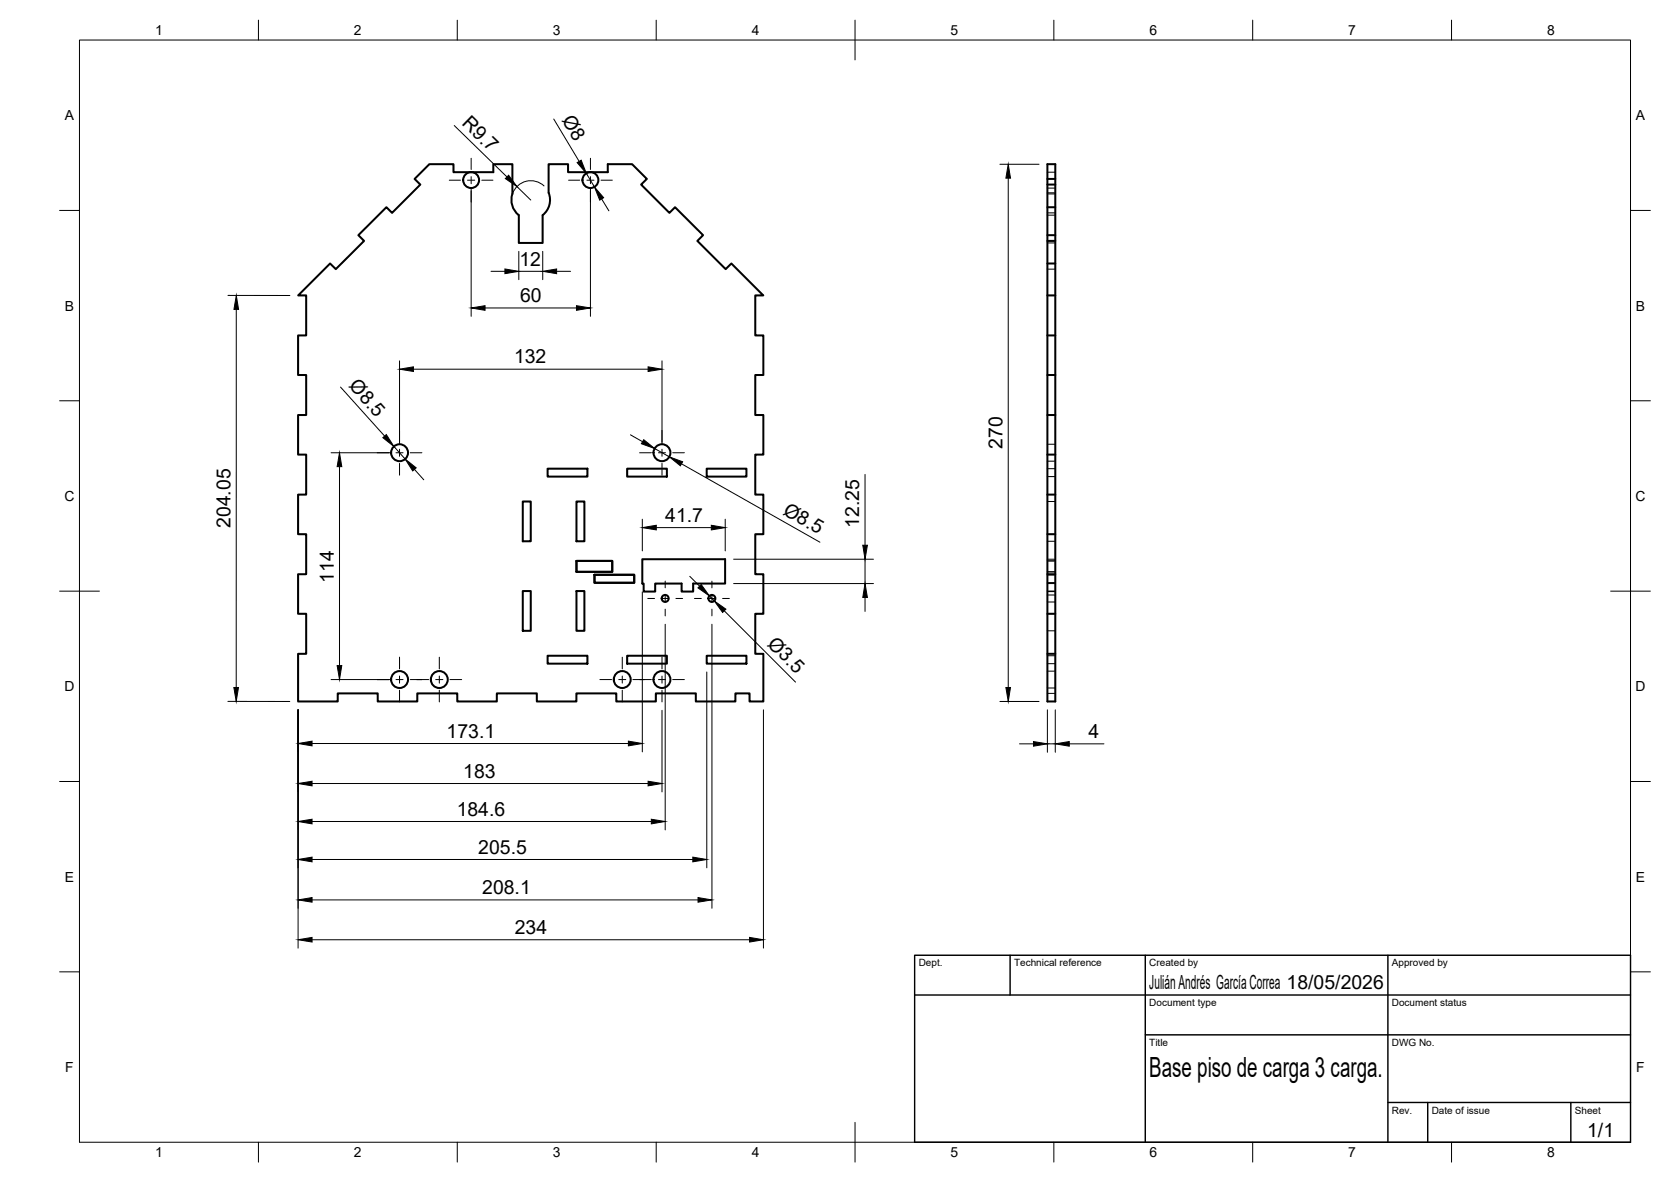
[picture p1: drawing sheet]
<svg xmlns="http://www.w3.org/2000/svg" width="420mm" height="297mm" viewBox="0 0 420 297" stroke-linecap="round" stroke-linejoin="round" font-family="sans-serif">
<!-- layer: Visible -->
<g fill="none" stroke="#000" stroke-width=".51">
<path d="M138 48.4a4.8 4.8 0 0 1-1.6 5.7v7h-5.9l-.1-7a4.8 4.8 0 0 1-1.6-5.4v-7.4h-4.8v2h-10v-2h-6.1l-3.7 3.7 1.5 1.4-7.1 7.1-1.4-1.4-7.1 7 1.4 1.4-7.1 7.1-1.4-1.4-8 8h2v10.1h-2v9.9h2v10.1h-2v9.9h2v10.1h-2v9.9h2v10.1h-2v9.9h2v10.1h-2v12h9.9v-2h10.1v2h9.9v-2h10.1v2h9.9v-2h10.1v2h9.9v-2h10.1v2h9.9v-2h10.1v2h9.9v-2h3.6v2h3.4v-12h-2v-10.1h2v-9.9h-2v-10.1h2v-9.9h-2v-10.1h2v-9.9h-2v-10.1h2v-9.9h-2v-10.1h2l-8-8-1.4 1.4-7.2-7.1 1.5-1.4-7.1-7-1.4 1.4-7.1-7.1 1.4-1.4-3.7-3.7h-6.1v2h-10v-2h-4.9v7.2M263.4 41.3h1.9v135h-1.9zM263.4 59.1h1.9M263.4 46.4h1.9M263.4 45h1.9M263.4 52.1h1.9M263.4 60.5h1.9M263.4 66.2h1.9M263.4 74.2h1.9M263.4 94.2h1.9M263.4 84.3h1.9M137.7 117.8h10v2h-10z"/>
<path d="M157.7 117.8h10v2h-10zM177.7 117.8h10v2h-10zM263.4 114.2h1.9M263.4 104.3h1.9M131.4 126h2.1v10h-2.1zM144.9 126h2v10h-2zM263.4 124.3h1.9M263.4 134.2h1.9M131.4 148.5h2.1v10h-2.1zM144.9 141h9v2.7h-9zM144.9 148.5h2v10h-2zM149.5 144.4h10v2.1h-10z"/>
<path d="M161.5 140.5h20.8v6.1h-8v2.1h-2.9v-2.1h-6.7v2.1h-2.9v-2.1h-.3zM263.4 144.3h1.9M263.4 154.2h1.9M137.7 164.8h10v2h-10zM157.7 164.8h10v2h-10zM177.7 164.8h10v2h-10zM263.4 164.3h1.9"/>
<circle cx="118.5" cy="45.3" r="2"/>
<circle cx="148.5" cy="45.3" r="2"/>
<circle cx="100.5" cy="113.8" r="2.13"/>
<circle cx="166.4" cy="113.8" r="2.13"/>
<circle cx="167.2" cy="150.4" r=".88"/>
<circle cx="179" cy="150.4" r=".88"/>
<circle cx="100.5" cy="170.8" r="2.13"/>
<circle cx="110.5" cy="170.8" r="2.13"/>
<circle cx="156.5" cy="170.8" r="2.13"/>
<circle cx="166.4" cy="170.8" r="2.13"/>
</g>
<!-- layer: Hidden -->
<g fill="none" stroke="#000" stroke-width=".25">
<path d="M263.4 43.3h1.9M263.4 48.5h1.9M263.4 48.7h1.9M263.4 53.5h1.9M263.4 54.1h1.9M263.4 47.3h1.9M263.4 67.6h1.9M263.4 61.1h1.9M263.4 117.8h1.9M263.4 119.8h1.9M263.4 115.9h1.9M263.4 111.6h1.9"/>
<path d="M263.4 126h1.9M263.4 136h1.9M263.4 148.7h1.9h-1.9M263.4 146.6h1.9M263.4 140.5h1.9M263.4 146.5h1.9M263.4 144.4h1.9M263.4 141h1.9M263.4 143.7h1.9M263.4 148.5h1.9M263.4 158.5h1.9M263.4 151.3h1.9"/>
<path d="M263.4 149.5h1.9M263.4 164.8h1.9M263.4 166.8h1.9M263.4 174.3h1.9M263.4 172.9h1.9M263.4 168.7h1.9"/>
</g>
<!-- layer: BORDER -->
<g fill="none" stroke="#000" stroke-width=".25">
<path d="M20 10.1h390v276.9h-390zM65 5.1v5M115 5.1v5M165 5.1v5M215 5.1v10M265 5.1v5M315 5.1v5M365 5.1v5M15 52.9h5M410 52.9h5M15 100.7h5M410 100.7h5"/>
<path d="M15 148.6h10M405 148.6h10M15 196.4h5M410 196.4h5M15 244.2h5M410 244.2h5M65 287v5M115 287v5M165 287v5M215 282.1v9.9M265 287v5M315 287v5"/>
<path d="M365 287v5"/>
</g>
<!-- layer: TITLEBLOCK -->
<path d="M230 240.1h180v46.9h-180zM230 250h180M254 240.1v9.9M288 240.1v46.9M349 240.1v46.9M288 260.1h122M349 277.1h61M359 277.1v9.9M395 277.1v9.9" fill="none" stroke="#000" stroke-width=".36"/>
<!-- layer: Smart Centers -->
<g fill="none" stroke="#000" stroke-width=".25">
<path d="M118.5 39.8v2.8M148.5 39.8v2.8M113 45.3h2.8M117.6 45.3h1.8M118.5 44.4v1.8M118.5 47.9v2.9M121.1 45.3h2.9M143 45.3h2.8M147.6 45.3h1.8M148.5 44.4v1.8M148.5 47.9v2.9M151.1 45.3h2.9"/>
<path d="M94.8 113.8h3M99.6 113.8h1.7M100.5 108.1v3M100.5 112.9v1.8M100.5 116.4v3M103.1 113.8h3M160.8 113.8h3M165.6 113.8h1.7M166.5 108.1v3M166.5 112.9v1.8M166.5 116.4v3M169.1 113.8h3"/>
<path d="M162.9 150.4h1.7M166.4 150.4h1.7M167.3 146v1.7M167.3 149.5v1.8M167.3 153.1v1.7M169.9 150.4h1.7M174.6 150.4h1.7M178.1 150.4h1.8M179 146v1.7M179 149.5v1.8M179 153.1v1.7M181.7 150.4h1.7"/>
<path d="M94.8 170.8h3M99.6 170.8h1.7M100.5 165.1v3M100.5 169.9v1.8M100.5 173.4v3M103.1 170.8h4.7M109.6 170.8h1.8M110.5 165.1v3M110.5 169.9v1.8M110.5 173.4v3M113.1 170.8h3M150.8 170.8h3"/>
<path d="M155.6 170.8h1.8M156.5 165.1v3M156.5 169.9v1.8M156.5 173.4v3M159.1 170.8h4.7M165.6 170.8h1.7M166.5 165.1v3M166.5 169.9v1.8M166.5 173.4v3M169.1 170.8h3"/>
</g>
<!-- layer: FD_Dimensions -->
<g fill="none" stroke="#000" stroke-width=".25">
<path d="M114.2 31.5l13.3 13M139.2 29.9l6.4 10.7M118.5 47.4v32.1M130 46.9l3.5 3.4M136.8 46.7a4.9 4.9 0 0 0-7.9 2M147.4 43.6l2.1 3.4M148.5 47.4v32.1M151.3 50l1.8 3M251.4 41.3h9.9M253.5 44.8v128M57.3 74.2l15.6 .1M59.4 77.8v95"/>
<path d="M122 77.4h22.9M123.5 68.2h3.5M130.5 63.2v7.1M130.5 68.2h6M136.5 63.2v7.1M140 68.2h3.5M85.6 97.3l11.1 12.3M100.5 90.7v21M103.9 92.8h59.1M166.5 90.7v21M83.2 113.8h15.2M85.4 117.3v50"/>
<path d="M99 112.2l2.9 3.2M104.2 118l2.4 2.6M158.5 109.3l3.1 1.7M164.6 112.7l3.7 2.1M171.3 116.6l34.9 19.7M217.5 119.2v17.8M161.5 130.5v7.9M165 132.6h13.9M182.4 130.5v7.9M161.5 148.7v40.2M167.3 156.9v51.7M173.4 144.8l2.5 2.5"/>
<path d="M178.4 149.8l1.2 1.2M179 156.9v71.3M182.1 153.5l17.9 17.9M184.5 146.6h35.1M184.5 140.5h35.1M217.5 140.5v6.1M217.5 150.1v3.6M57.3 176.3h15.6M75 178.4v59.9M83.2 170.8h15.2M166.5 178.5v20.5M177.7 168.9v49.2"/>
<path d="M192 178.4v59.9M251.4 176.3h9.9M263.4 178.4v10.6M265.3 178.4v10.6M78.5 196.9h84.5M78.5 186.8h79.5M256.3 186.9h3.6M263.4 186.9h1.9M268.9 186.9h8.7M78.5 216h95.7M78.5 206.4h85.3M78.5 236.2h110"/>
<path d="M78.5 226.2h97"/>
</g>
<g fill="#000" stroke="#000" stroke-width=".25">
<path d="M127.9 44l2.1 2.9-2.9-2zM145.1 40.9l1-.6 1.3 3.3zM149.5 47l2.3 2.7-1 .6zM253.5 41.3l.6 3.5h-1.2zM59.4 74.2l.6 3.6h-1.2zM118.5 77.4l3.5-.6v1.2zM127 67.6l3.5 .6-3.5 .6zM136.5 68.2l3.5-.6v1.2zM144.9 76.8l3.6 .6-3.6 .6zM100.5 92.8l3.4-.6v1.2zM163 92.2l3.5 .6-3.5 .6zM85.4 113.8l.5 3.5h-1.1z"/>
<path d="M96.3 110l.8-.8 1.9 3zM101.9 115.4l2.7 2.2-.8 .7zM161.9 110.5l2.7 2.2-3.3-1.2zM168.3 114.8l3.3 1.2-.5 1.1zM161.5 132.6l3.5-.6v1.2zM178.9 132l3.5 .6-3.5 .6zM216.9 137h1.2l-.6 3.5zM175.5 147.7l.8-.8 2.1 2.9zM179.6 151l2.9 2.1-.8 .8zM217.5 146.6l.6 3.5h-1.2zM58.8 172.8h1.2l-.6 3.5zM84.8 167.3h1.1l-.5 3.5z"/>
<path d="M252.9 172.8h1.2l-.6 3.5zM75 196.9l3.5-.6v1.2zM75 186.8l3.5-.5v1.1zM158 186.3l3.5 .5-3.5 .6zM163 196.3l3.5 .6-3.5 .6zM259.9 186.4l3.5 .5-3.5 .6zM265.3 186.9l3.6-.5v1.1zM75 216l3.5-.6v1.2zM75 206.4l3.5-.5v1.1zM163.8 205.9l3.5 .5-3.5 .6zM174.2 215.4l3.5 .6-3.5 .6zM75 236.2l3.5-.6v1.1z"/>
<path d="M75 226.2l3.5-.6v1.1zM175.5 225.6l3.5 .6-3.5 .5zM188.5 235.6l3.5 .6-3.5 .5z"/>
</g>
<text font-size="7" x="289" y="270.6">Base piso de carga 3 carga.</text>
<g font-size="4.9">
<text x="116" y="31.2" transform="rotate(44 116 31.2)">R9.7</text>
<text x="141.2" y="30.2" transform="rotate(59 141.2 30.2)">Ø8</text>
<text x="130.6" y="66.8">12</text>
<text x="130.8" y="75.9">60</text>
<text x="129.2" y="91.3">132</text>
<text x="87.6" y="97.1" transform="rotate(48 87.6 97.1)">Ø8.5</text>
<text x="252.1" y="112.8" transform="rotate(-90 252.1 112.8)">270</text>
<text x="167.3" y="131.2">41.7</text>
<text x="196.7" y="129.1" transform="rotate(30 196.7 129.1)">Ø8.5</text>
<text x="57.9" y="132.7" transform="rotate(-90 57.9 132.7)">204.05</text>
<text x="216.1" y="132.7" transform="rotate(-90 216.1 132.7)">12.25</text>
<text x="84" y="146.5" transform="rotate(-90 84 146.5)">114</text>
<text x="192.8" y="162" transform="rotate(45 192.8 162)">Ø3.5</text>
<text x="112.3" y="185.4">173.1</text>
<text x="273.7" y="185.5">4</text>
<text x="116.5" y="195.4">183</text>
<text x="114.8" y="205">184.6</text>
<text x="120.2" y="214.5">205.5</text>
<text x="121.2" y="224.7">208.1</text>
<text x="129.4" y="234.7">234</text>
<text x="289" y="248.5">Julián Andrés García Correa 18/05/2026</text>
<text x="399.1" y="285.7">1/1</text>
</g>
<g font-size="3.5">
<text x="39" y="8.8">1</text>
<text x="89" y="8.8">2</text>
<text x="139" y="8.8">3</text>
<text x="189" y="8.8">4</text>
<text x="239" y="8.8">5</text>
<text x="289" y="8.8">6</text>
<text x="339" y="8.8">7</text>
<text x="389" y="8.8">8</text>
<text x="16.3" y="30.2">A</text>
<text x="411.3" y="30.2">A</text>
<text x="16.3" y="78">B</text>
<text x="411.3" y="78">B</text>
<text x="16.2" y="125.9">C</text>
<text x="411.2" y="125.9">C</text>
<text x="16.2" y="173.7">D</text>
<text x="411.2" y="173.7">D</text>
<text x="16.3" y="221.6">E</text>
<text x="411.3" y="221.6">E</text>
<text x="16.4" y="269.4">F</text>
<text x="411.4" y="269.4">F</text>
<text x="39" y="290.8">1</text>
<text x="89" y="290.8">2</text>
<text x="139" y="290.8">3</text>
<text x="189" y="290.8">4</text>
<text x="239" y="290.8">5</text>
<text x="289" y="290.8">6</text>
<text x="339" y="290.8">7</text>
<text x="389" y="290.8">8</text>
</g>
<g font-size="2.5">
<text x="231" y="242.9">Dept.</text>
<text x="255" y="242.9">Technical reference</text>
<text x="289" y="242.9">Created by</text>
<text x="350" y="242.9">Approved by</text>
<text x="289" y="252.8">Document type</text>
<text x="350" y="252.8">Document status</text>
<text x="289" y="262.9">Title</text>
<text x="350" y="262.9">DWG No.</text>
<text x="350" y="279.9">Rev.</text>
<text x="360" y="279.9">Date of issue</text>
<text x="396" y="279.9">Sheet</text>
</g>
</svg>
